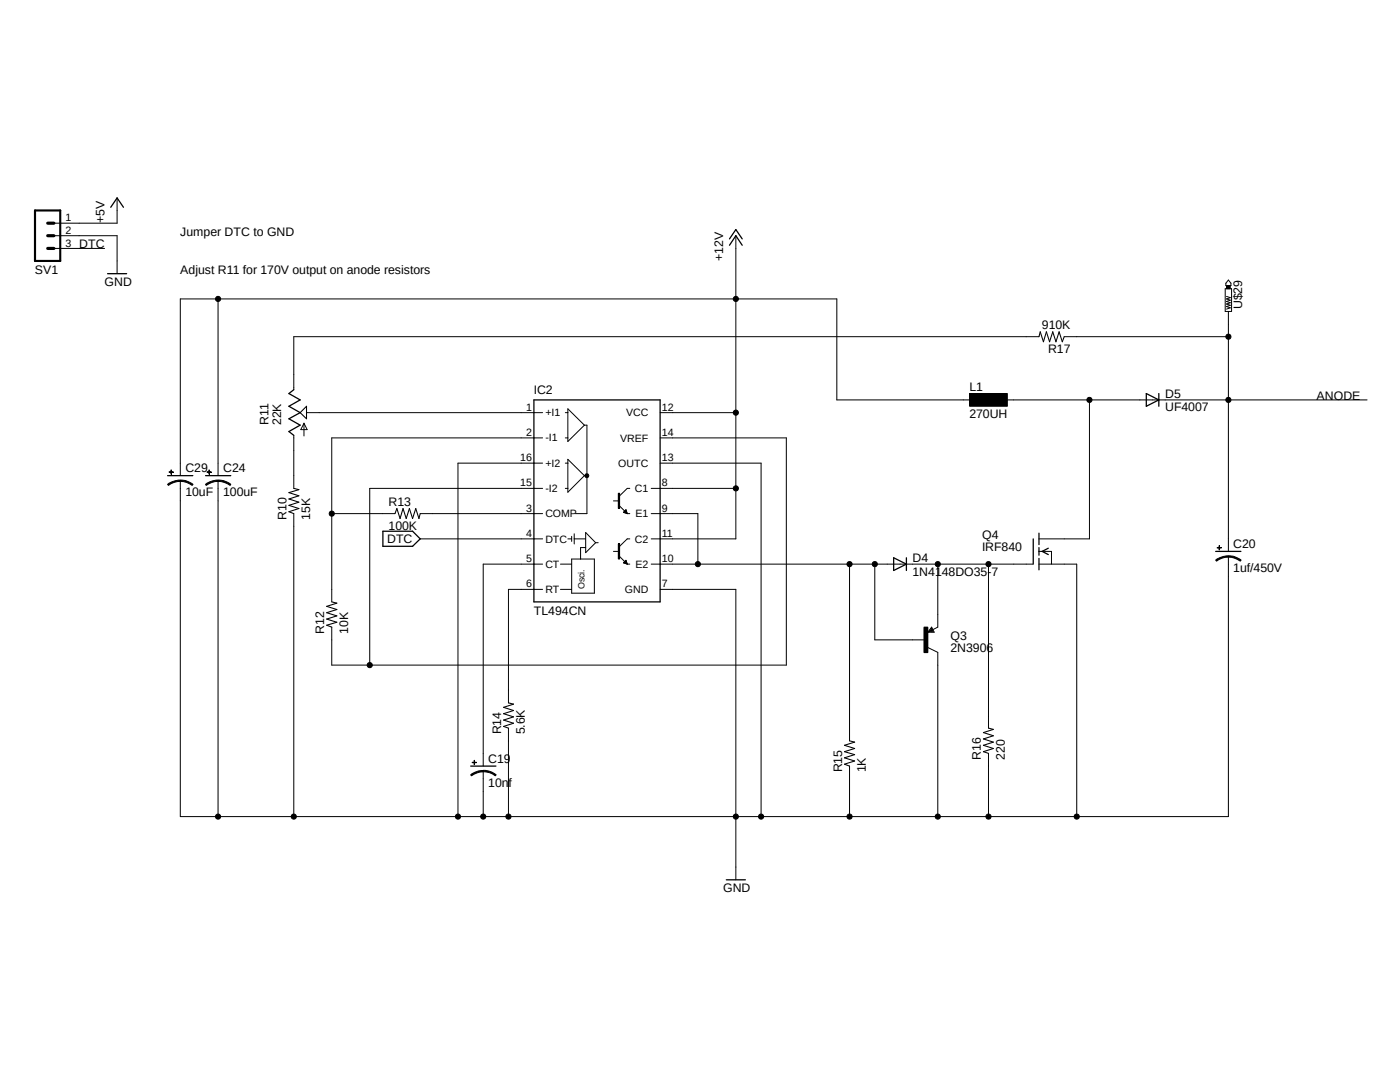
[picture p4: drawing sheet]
<svg xmlns="http://www.w3.org/2000/svg" width="279mm" height="216mm" viewBox="0 0 279 216" stroke-linecap="round" stroke-linejoin="round" font-family="sans-serif">
<path d="M6.4 37.2l266.6 141.5M273 37.2l-266.6 141.5" fill="none" stroke="#fff" stroke-width=".2"/>
<g fill="none" stroke="#000" stroke-width=".25">
<path d="M21.5 54.6h3.8M22.1 41.4l1.3-1.9 1.2 1.9M145.6 48.9l1.3-1.9 1.2 1.9M145.6 47.7l1.3-1.9 1.2 1.9M58.6 77.8l-.9 .7 2.2 1.3-2.2 1.3 2.2 1.2-2.2 1.3 2.2 1.2-2.2 1.3 .9 .8M106.6 79.8h25.1v40.3h-25.1zM228.8 78.5l2.5 1.3-2.5 1.3zM231.3 78.5v2.6M33.4 94.9h5.1M41 94.9h5.1M123.5 98.4v3.1M76.4 106h5.9l1.6 1.5-1.6 1.5h-5.9z"/>
<path d="M123.5 108.5v3M178.4 111.3l2.5 1.3-2.5 1.2zM180.9 111.3v2.5M206.2 107.5v5.1M207.3 106.4v2.3M207.3 109.3v1.5M207.3 111.4v2.3M209.2 109.4l-1.2 .6 1.2 .7M242.6 110h5M93.9 152.9h5.1M144.9 175.6h3.9"/>
</g>
<g fill="none" stroke="#000" stroke-width=".2">
<path d="M23.4 39.5v5h-12.6M10.8 47h12.6v7.6M10.8 49.6h10.1M43.5 59.6v35.3M146.9 47v60.5h-16.9M244.5 57.6h1.3v4.5h-1.3zM244.8 57h.7v.6h-.7zM244.8 59.1l.7 .3-.7 .2 .7 .3-.7 .3 .7 .2-.7 .3 .7 .2-.7 .3 .7 .2-.7 .3M245.2 55.9l.5 .6v.5h-1.1v-.5zM193.5 78.5h7.5v2.6h-7.5zM194.7 79.8h-27.7v-20.2h-131v35.3M199.8 79.8h73"/>
<path d="M207.3 67.2h-148.7v10.6M212.4 67.2h32.8M217.4 79.8v27.7h-10.1M245.2 62.1v47.9M33.4 96.6a4.3 4.3 0 0 1 2.6-.8v.3a3.9 3.9 0 0 0-2.4 .8zM33.7 94.1l.9 .1zM34.1 93.8l.1 .8zM36 95.8a3.6 3.6 0 0 1 2.5 .8l-.1 .3a3.9 3.9 0 0 0-2.4-.8zM36 95.9v67h209.2v-51.9M41 96.6a4 4 0 0 1 2.5-.8v.3a4.1 4.1 0 0 0-2.4 .8zM41.3 94.1l.9 .1zM41.7 93.8l.1 .8z"/>
<path d="M43.5 95.8a3.6 3.6 0 0 1 2.6 .8l-.2 .3a4.1 4.1 0 0 0-2.4-.8zM43.5 95.9v67M58.6 86.9v10.6M60.7 84.5v2.5M60.7 84.5l.6 1.2h-1.3zM61.2 82.3h47.1M108.3 87.4h-42.1v32.7M108.3 92.4h-16.9v70.5M108.3 97.5h-34.5v35.2M112.8 82.3h.5M112.8 87.4h.5M112.8 92.4h.5"/>
<path d="M112.8 97.5h.5M113.3 81.6l3.3 3.2-3.3 3.3zM113.3 91.7l3.3 3.2-3.3 3.3zM116.6 84.8h.5v17.7h-2.2M116.6 94.9h.5M116.8 94.6h.6l.1 .3-.1 .3-.3 .1-.3-.1-.1-.3h.5l-.1 .1-.4-.1zM122.4 99.9h1M123.4 98.4h.3v3.1h-.3zM125.7 97.5h-.5l-1.5 1.4M130 97.5h16.9M131.7 82.3h15.2M131.7 87.4h25.2v45.3h-90.7v-7.6"/>
<path d="M131.7 92.4h20.2v70.5M58.6 102.5v60.4M66.2 102.5h12.6M83.9 102.5h24.4M83.9 107.5h24.4M108.3 112.6h-11.9v40.3M108.3 117.6h-6.8v22.7M111.8 112.6h2.3M111.8 117.6h2.3M113.3 107.5h.8M114.1 107v1M114.1 111.5h4.5v6.9h-4.5z"/>
<path d="M114.6 107.5h2.3M114.6 106.5v2M116.9 106.3l2 2-2 2zM116.9 109.3h-1v2.2M118.9 108.3h.5M122.4 110h1M123.4 108.5h.3v3h-.3zM123.7 101l1.5 1.5M123.7 111l1.5 1.6M124.5 102.2h.6M124.5 112.3h.6M124.5 102.1h.6"/>
<path d="M124.5 112.2h.6M124.6 102.3h.5M124.6 112.4h.5M124.6 102h.4M124.6 112.1h.4M124.7 101.9h.3M124.7 112h.3M124.8 101.9h.2M124.8 111.9h.2M124.8 102.4h.3M124.8 112.4h.3M124.9 101.7h.1"/>
<path d="M124.9 111.8h.1M124.9 101.7l.3 .8M124.9 101.7l-.5 .5 .8 .3M124.9 111.8l.3 .8-.8-.3zM125.1 102.4h.1M125.1 112.5h.1M125.2 102.5h.5M125.2 112.6h.5M125.7 107.5h-.5l-1.5 1.5M130 102.5h9.3v10.1M130 112.6h76.1M131.7 117.6h15.2v58"/>
<path d="M169.5 112.6v35.2M174.6 112.6v15.1h10.1M187.2 112.6v12.5l-2 1.1M197.3 112.6v32.7M207.3 112.6h7.6v50.3M207.3 110h2.5v2.6M242.6 111.8a4.3 4.3 0 0 1 2.6-.9v.3a3.9 3.9 0 0 0-2.4 .8zM242.9 109.3h.9zM243.3 108.9l.1 .8zM245.2 110.9a3.6 3.6 0 0 1 2.5 .9l-.2 .2a4.1 4.1 0 0 0-2.3-.8zM184.4 125.1h.8v5.1h-.8zM185.2 129.2l2 1v32.7"/>
<path d="M185.9 125.1l.5 1.1h-1.2zM93.9 154.6a4 4 0 0 1 2.5-.8v.2a4.1 4.1 0 0 0-2.3 .8zM94.2 152.1l.9 .1zM94.6 151.7l.1 .9zM96.4 153.7a4 4 0 0 1 2.6 .9l-.2 .2a3.8 3.8 0 0 0-2.4-.8zM96.4 153.9v9M101.5 145.3v17.6M169.5 152.9v10M197.3 150.3v12.6"/>
<circle cx="43.5" cy="59.6" r=".51"/>
<circle cx="146.8" cy="59.6" r=".51"/>
<circle cx="217.4" cy="79.8" r=".51"/>
<circle cx="245.1" cy="79.8" r=".51"/>
<circle cx="245.1" cy="67.2" r=".51"/>
<circle cx="146.8" cy="97.5" r=".51"/>
<circle cx="146.8" cy="82.3" r=".51"/>
<circle cx="66.2" cy="102.5" r=".51"/>
<circle cx="139.3" cy="112.6" r=".51"/>
<circle cx="169.5" cy="112.6" r=".51"/>
<circle cx="174.6" cy="112.6" r=".51"/>
<circle cx="187.2" cy="112.6" r=".51"/>
<circle cx="197.3" cy="112.6" r=".51"/>
<circle cx="73.8" cy="132.7" r=".51"/>
<circle cx="43.5" cy="162.9" r=".51"/>
<circle cx="58.6" cy="162.9" r=".51"/>
<circle cx="91.4" cy="162.9" r=".51"/>
<circle cx="96.4" cy="162.9" r=".51"/>
<circle cx="101.5" cy="162.9" r=".51"/>
<circle cx="146.8" cy="162.9" r=".51"/>
<circle cx="151.9" cy="162.9" r=".51"/>
<circle cx="169.5" cy="162.9" r=".51"/>
<circle cx="187.2" cy="162.9" r=".51"/>
<circle cx="197.3" cy="162.9" r=".51"/>
<circle cx="214.9" cy="162.9" r=".51"/>
</g>
<g fill="#000">
<path d="M244.8 57h.7v.6h-.7z" fill-rule="evenodd"/>
<path d="M193.5 78.5h7.5v2.6h-7.5z" fill-rule="evenodd"/>
<path d="M33.7 94.1l.9 .1z" fill-rule="evenodd"/>
<path d="M34.1 93.8l.1 .8z" fill-rule="evenodd"/>
<path d="M33.4 96.6a4.3 4.3 0 0 1 2.6-.8v.3a3.9 3.9 0 0 0-2.4 .8z" fill-rule="evenodd"/>
<path d="M36 95.8a3.6 3.6 0 0 1 2.5 .8l-.1 .3a3.9 3.9 0 0 0-2.4-.8z" fill-rule="evenodd"/>
<path d="M41.3 94.1l.9 .1z" fill-rule="evenodd"/>
<path d="M41.7 93.8l.1 .8z" fill-rule="evenodd"/>
<path d="M41 96.6a4 4 0 0 1 2.5-.8v.3a4.1 4.1 0 0 0-2.4 .8z" fill-rule="evenodd"/>
<path d="M43.5 95.8a3.6 3.6 0 0 1 2.6 .8l-.2 .3a4.1 4.1 0 0 0-2.4-.8z" fill-rule="evenodd"/>
<path d="M116.8 94.6h.6l.1 .3-.1 .3-.3 .1-.3-.1-.1-.3h.5l-.1 .1-.4-.1z" fill-rule="evenodd"/>
<path d="M242.9 109.3h.9z" fill-rule="evenodd"/>
<path d="M243.3 108.9l.1 .8z" fill-rule="evenodd"/>
<path d="M242.6 111.8a4.3 4.3 0 0 1 2.6-.9v.3a3.9 3.9 0 0 0-2.4 .8z" fill-rule="evenodd"/>
<path d="M245.2 110.9a3.6 3.6 0 0 1 2.5 .9l-.2 .2a4.1 4.1 0 0 0-2.3-.8z" fill-rule="evenodd"/>
<path d="M184.4 125.1h.8v5.1h-.8z" fill-rule="evenodd"/>
<path d="M94.2 152.1l.9 .1z" fill-rule="evenodd"/>
<path d="M94.6 151.7l.1 .9z" fill-rule="evenodd"/>
<path d="M93.9 154.6a4 4 0 0 1 2.5-.8v.2a4.1 4.1 0 0 0-2.3 .8z" fill-rule="evenodd"/>
<path d="M96.4 153.7a4 4 0 0 1 2.6 .9l-.2 .2a3.8 3.8 0 0 0-2.4-.8z" fill-rule="evenodd"/>
<circle cx="43.5" cy="59.6" r=".51"/>
<circle cx="146.8" cy="59.6" r=".51"/>
<circle cx="217.4" cy="79.8" r=".51"/>
<circle cx="245.1" cy="79.8" r=".51"/>
<circle cx="245.1" cy="67.2" r=".51"/>
<circle cx="146.8" cy="97.5" r=".51"/>
<circle cx="146.8" cy="82.3" r=".51"/>
<circle cx="66.2" cy="102.5" r=".51"/>
<circle cx="139.3" cy="112.6" r=".51"/>
<circle cx="169.5" cy="112.6" r=".51"/>
<circle cx="174.6" cy="112.6" r=".51"/>
<circle cx="187.2" cy="112.6" r=".51"/>
<circle cx="197.3" cy="112.6" r=".51"/>
<circle cx="73.8" cy="132.7" r=".51"/>
<circle cx="43.5" cy="162.9" r=".51"/>
<circle cx="58.6" cy="162.9" r=".51"/>
<circle cx="91.4" cy="162.9" r=".51"/>
<circle cx="96.4" cy="162.9" r=".51"/>
<circle cx="101.5" cy="162.9" r=".51"/>
<circle cx="146.8" cy="162.9" r=".51"/>
<circle cx="151.9" cy="162.9" r=".51"/>
<circle cx="169.5" cy="162.9" r=".51"/>
<circle cx="187.2" cy="162.9" r=".51"/>
<circle cx="197.3" cy="162.9" r=".51"/>
<circle cx="214.9" cy="162.9" r=".51"/>
</g>
<g fill="none" stroke="#000" stroke-width=".21">
<path d="M207.3 67.2l.3-1 .6 2 .6-2 .7 2 .6-2 .6 2 .7-2 .6 2 .4-1M58.6 97.5l1 .2-1.9 .6 1.9 .6-1.9 .7 1.9 .6-1.9 .6 1.9 .7-1.9 .6 .9 .4M59.9 82.3l1.3-1.2v2.5zM78.8 102.5l.4-1 .6 2 .6-2 .7 2 .6-2 .6 2 .7-2 .6 2 .3-1M66.2 120.1l1 .3-2 .6 2 .6-2 .7 2 .6-2 .6 2 .7-2 .6 1 .3M185.5 125.9v.2M185.6 125.8l.1 .2M185.7 125.6l.2 .5M185.8 125.5l.3 .6M185.9 125.4l.3 .7M101.5 140.3l1 .2-2 .6 2 .7-2 .6 2 .6-2 .7 2 .6-2 .6 1 .4M169.5 147.8l1.1 .3-2.1 .6 2.1 .7-2.1 .6 2.1 .6-2.1 .6 2.1 .6-2.1 .7 1 .4"/>
<path d="M197.3 145.3l.9 .2-1.9 .7 1.9 .6-1.9 .6 1.9 .7-1.9 .6 1.9 .7-1.9 .6 1 .3"/>
</g>
<path d="M7 42h5v10.1h-5z" fill="none" stroke="#000" stroke-width=".42"/>
<path d="M9.5 49.6h1.3M9.5 47h1.3M9.5 44.5h1.3" fill="none" stroke="#000" stroke-width=".63"/>
<g font-size="2.5">
<text x="20.9" y="44.5" transform="rotate(-90 20.9 44.5)">+5V</text>
<text x="36" y="47">Jumper DTC to GND</text>
<text x="15.8" y="49.6">DTC</text>
<text x="144.3" y="52.1" transform="rotate(-90 144.3 52.1)">+12V</text>
<text x="7" y="54.6">SV1</text>
<text x="20.9" y="57.1">GND</text>
<text x="36" y="54.6">Adjust R11 for 170V output on anode resistors</text>
<text x="207.9" y="65.7">910K</text>
<text x="247.9" y="61.7" transform="rotate(-90 247.9 61.7)">U$29</text>
<text x="209.2" y="70.5">R17</text>
<text x="106.6" y="78.5">IC2</text>
<text x="193.5" y="83.3">270UH</text>
<text x="193.5" y="78">L1</text>
<text x="232.5" y="82.1">UF4007</text>
<text x="232.5" y="79.3">D5</text>
<text x="262.8" y="79.8">ANODE</text>
<text x="53.6" y="84.8" transform="rotate(-90 53.6 84.8)">R11</text>
<text x="56.1" y="84.8" transform="rotate(-90 56.1 84.8)">22K</text>
<text x="37" y="94.3">C29</text>
<text x="44.5" y="94.3">C24</text>
<text x="37" y="99.1">10uF</text>
<text x="44.5" y="99.1">100uF</text>
<text x="77.6" y="101">R13</text>
<text x="57.1" y="103.7" transform="rotate(-90 57.1 103.7)">R10</text>
<text x="61.9" y="103.7" transform="rotate(-90 61.9 103.7)">15K</text>
<text x="77.6" y="105.7">100K</text>
<text x="196" y="107.5">Q4</text>
<text x="77.3" y="108.4">DTC</text>
<text x="182.1" y="112.1">D4</text>
<text x="196" y="110">IRF840</text>
<text x="246.1" y="109.4">C20</text>
<text x="182.1" y="114.9">1N4148DO35-7</text>
<text x="246.1" y="114.2">1uf/450V</text>
<text x="106.6" y="122.6">TL494CN</text>
<text x="64.7" y="126.4" transform="rotate(-90 64.7 126.4)">R12</text>
<text x="69.5" y="126.4" transform="rotate(-90 69.5 126.4)">10K</text>
<text x="189.7" y="130.2">2N3906</text>
<text x="189.7" y="127.7">Q3</text>
<text x="100" y="146.6" transform="rotate(-90 100 146.6)">R14</text>
<text x="104.8" y="146.6" transform="rotate(-90 104.8 146.6)">5.6K</text>
<text x="97.5" y="152.2">C19</text>
<text x="168.1" y="154.1" transform="rotate(-90 168.1 154.1)">R15</text>
<text x="172.8" y="154.1" transform="rotate(-90 172.8 154.1)">1K</text>
<text x="195.7" y="151.6" transform="rotate(-90 195.7 151.6)">R16</text>
<text x="200.5" y="151.6" transform="rotate(-90 200.5 151.6)">220</text>
<text x="97.5" y="157">10nf</text>
<text x="144.3" y="178.1">GND</text>
</g>
<g font-size="2.1">
<text x="13.1" y="44.2">1</text>
<text x="13.1" y="46.7">2</text>
<text x="13.1" y="49.2">3</text>
<text x="105" y="82">1</text>
<text x="108.8" y="83.1">+I1</text>
<text x="125" y="83.1">VCC</text>
<text x="132.1" y="82">12</text>
<text x="105" y="87">2</text>
<text x="108.8" y="88.1">-I1</text>
<text x="123.8" y="88.1">VREF</text>
<text x="132.1" y="87">14</text>
<text x="103.8" y="92">16</text>
<text x="108.8" y="93.2">+I2</text>
<text x="123.4" y="93.2">OUTC</text>
<text x="132.1" y="92">13</text>
<text x="103.8" y="97.1">15</text>
<text x="108.8" y="98.2">-I2</text>
<text x="126.7" y="98.2">C1</text>
<text x="132.1" y="97.1">8</text>
<text x="105" y="107.1">4</text>
<text x="105" y="102.1">3</text>
<text x="108.8" y="103.3">COMP</text>
<text x="126.8" y="103.3">E1</text>
<text x="132.1" y="107.1">11</text>
<text x="132.1" y="102.1">9</text>
<text x="105" y="112.2">5</text>
<text x="108.8" y="113.3">CT</text>
<text x="108.8" y="108.3">DTC</text>
<text x="126.7" y="108.3">C2</text>
<text x="126.8" y="113.3">E2</text>
<text x="132.1" y="112.2">10</text>
<text x="105" y="117.2">6</text>
<text x="108.8" y="118.4">RT</text>
<text x="124.7" y="118.4">GND</text>
<text x="132.1" y="117.2">7</text>
</g>
<text font-size="1.8" x="116.6" y="117.6" transform="rotate(-90 116.6 117.6)">Osci.</text>
</svg>
